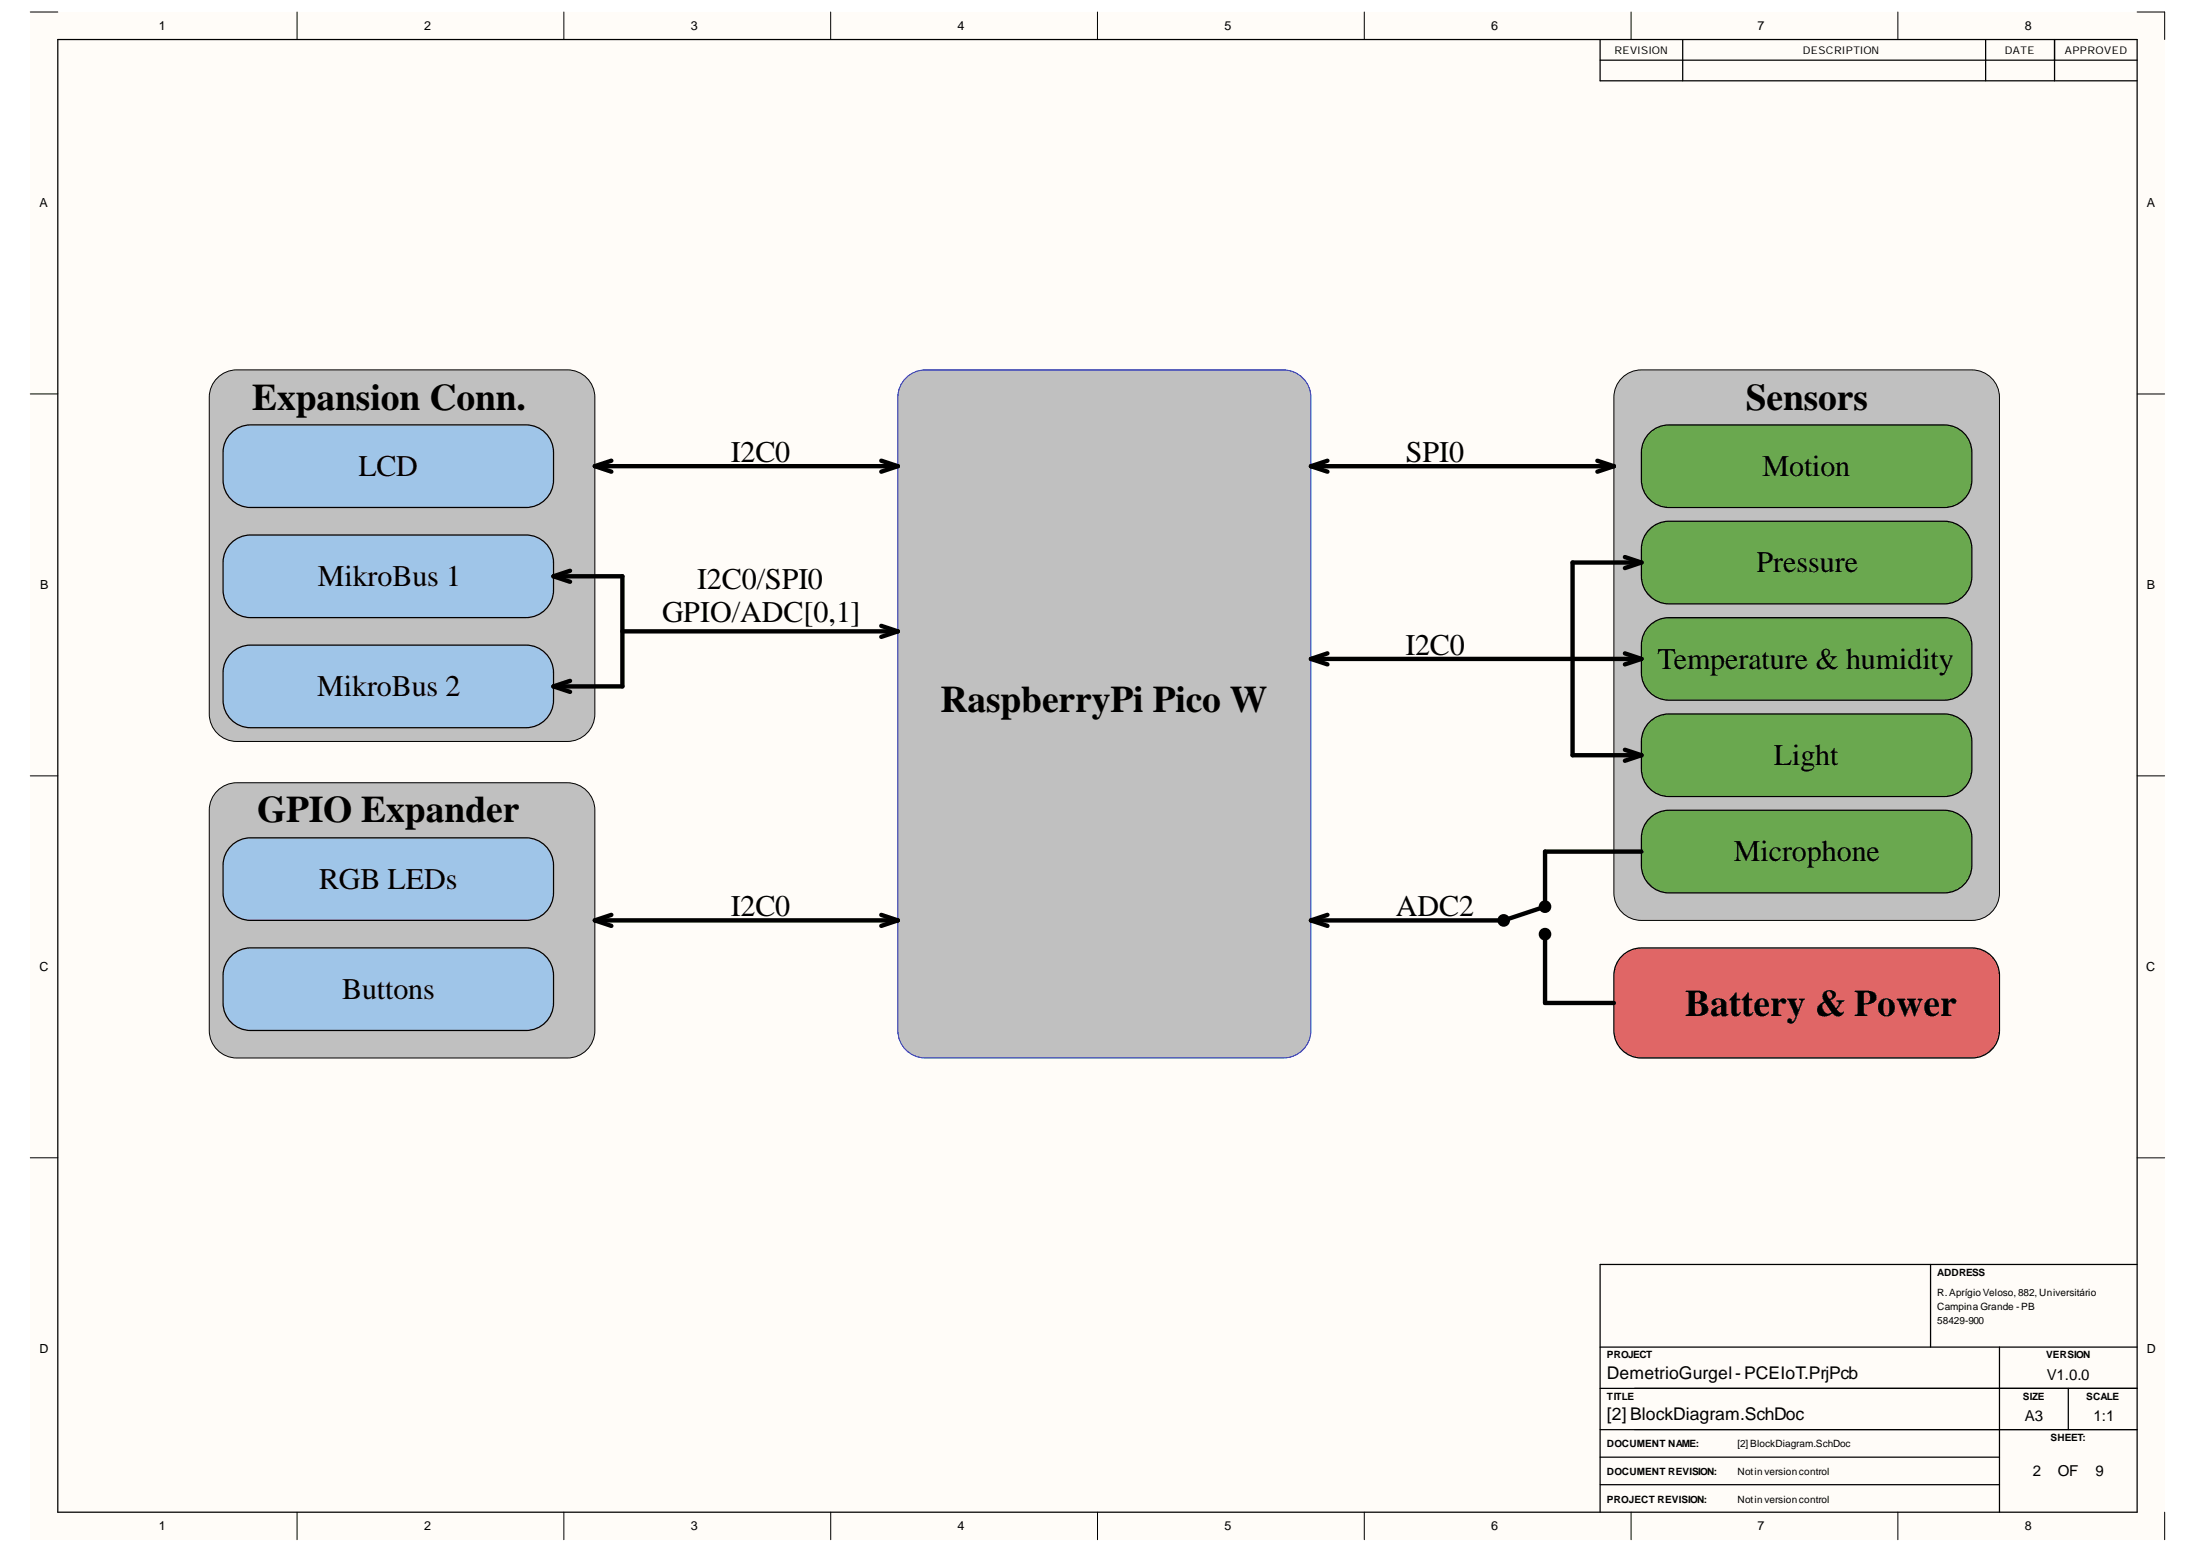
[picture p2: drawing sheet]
<svg xmlns="http://www.w3.org/2000/svg" width="297mm" height="210mm" viewBox="0 0 297 210" stroke-linecap="round" stroke-linejoin="round" font-family="sans-serif">
<g fill="#fffcf8">
<path d="M4.1 1.6h288.6v206.5h-288.6z" fill-rule="evenodd"/>
<path d="M7.8 5.3h281.1v199.1h-281.1z" fill-rule="evenodd"/>
</g>
<g fill="none" stroke="#000" stroke-width=".14">
<path d="M4.1 1.6h3.7M40.2 1.6v3.7M76.2 1.6v3.7M112.3 1.6v3.7M148.4 1.6v3.7M184.5 1.6v3.7M220.5 1.6v3.7M256.6 1.6v3.7M277.8 8.1v2.8M288.9 1.6h3.8v3.7M4.1 53.2h3.7M288.9 53.3h3.8"/>
<path d="M4.1 104.9h3.7M288.9 104.9h3.8M4.1 156.5h3.7M288.9 156.5h3.8M221 193.2h67.9M40.2 204.4v3.7M76.2 204.4v3.7M112.3 204.4v3.7M148.4 204.4v3.7M184.5 204.4v3.7M220.5 204.4v3.7M256.6 204.4v3.7"/>
<path d="M292.7 204.4v3.7"/>
</g>
<g fill="none" stroke="#000" stroke-width=".17">
<path d="M7.8 5.3h281.1v199.1h-281.1zM216.3 5.3v5.6h72.6M216.3 8.1h72.6M227.5 5.3v5.6M268.5 5.3v5.6M277.8 5.3v5.6M261 170.9v11.2M288.9 170.9h-72.6v33.5M216.3 182.1h72.6M216.3 187.7h72.6M216.3 193.2h72.6M216.3 197h54"/>
<path d="M270.3 182.1v22.3M279.6 187.7v5.5M216.3 200.7h54"/>
</g>
<path d="M122.5 51.1a3.7 3.7 0 0 1 2.6-1.1h48.4a3.7 3.7 0 0 1 3.7 3.7v85.6a3.7 3.7 0 0 1-3.7 3.7h-48.4a3.7 3.7 0 0 1-3.7-3.7v-85.6a3.7 3.7 0 0 1 1.1-2.6z" fill="#c0c0c0"/>
<path d="M122.5 51.1a3.7 3.7 0 0 1 2.6-1.1h48.4a3.7 3.7 0 0 1 3.7 3.7v85.6a3.7 3.7 0 0 1-3.7 3.7h-48.4a3.7 3.7 0 0 1-3.7-3.7v-85.6a3.7 3.7 0 0 1 1.1-2.6z" fill="none" stroke="#00f" stroke-width=".14"/>
<path d="M219.3 129.2a3.7 3.7 0 0 1 2.6-1.1h44.7a3.7 3.7 0 0 1 3.7 3.7v7.5a3.7 3.7 0 0 1-3.7 3.7h-44.7a3.7 3.7 0 0 1-3.7-3.7v-7.5a3.7 3.7 0 0 1 1.1-2.6z" fill="#e06666"/>
<path d="M219.3 129.2a3.7 3.7 0 0 1 2.6-1.1h44.7a3.7 3.7 0 0 1 3.7 3.7v7.5a3.7 3.7 0 0 1-3.7 3.7h-44.7a3.7 3.7 0 0 1-3.7-3.7v-7.5a3.7 3.7 0 0 1 1.1-2.6z" fill="none" stroke="#000" stroke-width=".17"/>
<path d="M219.3 51.1a3.7 3.7 0 0 1 2.6-1.1h44.7a3.7 3.7 0 0 1 3.7 3.7v67a3.7 3.7 0 0 1-3.7 3.7h-44.7a3.7 3.7 0 0 1-3.7-3.7v-67a3.7 3.7 0 0 1 1.1-2.6z" fill="#c0c0c0"/>
<path d="M219.3 51.1a3.7 3.7 0 0 1 2.6-1.1h44.7a3.7 3.7 0 0 1 3.7 3.7v67a3.7 3.7 0 0 1-3.7 3.7h-44.7a3.7 3.7 0 0 1-3.7-3.7v-67a3.7 3.7 0 0 1 1.1-2.6z" fill="none" stroke="#000" stroke-width=".14"/>
<path d="M223 84.6a3.7 3.7 0 0 1 2.6-1.1h37.3a3.7 3.7 0 0 1 3.7 3.7v3.7a3.7 3.7 0 0 1-3.7 3.7h-37.3a3.7 3.7 0 0 1-3.7-3.7v-3.7a3.7 3.7 0 0 1 1.1-2.6z" fill="#6aa84f"/>
<path d="M223 84.6a3.7 3.7 0 0 1 2.6-1.1h37.3a3.7 3.7 0 0 1 3.7 3.7v3.7a3.7 3.7 0 0 1-3.7 3.7h-37.3a3.7 3.7 0 0 1-3.7-3.7v-3.7a3.7 3.7 0 0 1 1.1-2.6z" fill="none" stroke="#000" stroke-width=".17"/>
<path d="M223 97.6a3.7 3.7 0 0 1 2.6-1.1h37.3a3.7 3.7 0 0 1 3.7 3.7v3.7a3.7 3.7 0 0 1-3.7 3.8h-37.3a3.7 3.7 0 0 1-3.7-3.8v-3.7a3.7 3.7 0 0 1 1.1-2.6z" fill="#6aa84f"/>
<path d="M223 97.6a3.7 3.7 0 0 1 2.6-1.1h37.3a3.7 3.7 0 0 1 3.7 3.7v3.7a3.7 3.7 0 0 1-3.7 3.8h-37.3a3.7 3.7 0 0 1-3.7-3.8v-3.7a3.7 3.7 0 0 1 1.1-2.6z" fill="none" stroke="#000" stroke-width=".17"/>
<path d="M223 58.5a3.7 3.7 0 0 1 2.6-1.1h37.3a3.7 3.7 0 0 1 3.7 3.8v3.7a3.7 3.7 0 0 1-3.7 3.7h-37.3a3.7 3.7 0 0 1-3.7-3.7v-3.7a3.7 3.7 0 0 1 1.1-2.7z" fill="#6aa84f"/>
<path d="M223 58.5a3.7 3.7 0 0 1 2.6-1.1h37.3a3.7 3.7 0 0 1 3.7 3.8v3.7a3.7 3.7 0 0 1-3.7 3.7h-37.3a3.7 3.7 0 0 1-3.7-3.7v-3.7a3.7 3.7 0 0 1 1.1-2.7z" fill="none" stroke="#000" stroke-width=".17"/>
<path d="M223 71.5a3.7 3.7 0 0 1 2.6-1h37.3a3.7 3.7 0 0 1 3.7 3.7v3.7a3.7 3.7 0 0 1-3.7 3.7h-37.3a3.7 3.7 0 0 1-3.7-3.7v-3.7a3.7 3.7 0 0 1 1.1-2.7z" fill="#6aa84f"/>
<path d="M223 71.5a3.7 3.7 0 0 1 2.6-1h37.3a3.7 3.7 0 0 1 3.7 3.7v3.7a3.7 3.7 0 0 1-3.7 3.7h-37.3a3.7 3.7 0 0 1-3.7-3.7v-3.7a3.7 3.7 0 0 1 1.1-2.7z" fill="none" stroke="#000" stroke-width=".17"/>
<path d="M223 110.6a3.7 3.7 0 0 1 2.6-1.1h37.3a3.7 3.7 0 0 1 3.7 3.7v3.8a3.7 3.7 0 0 1-3.7 3.7h-37.3a3.7 3.7 0 0 1-3.7-3.7v-3.8a3.7 3.7 0 0 1 1.1-2.6z" fill="#6aa84f"/>
<path d="M223 110.6a3.7 3.7 0 0 1 2.6-1.1h37.3a3.7 3.7 0 0 1 3.7 3.7v3.8a3.7 3.7 0 0 1-3.7 3.7h-37.3a3.7 3.7 0 0 1-3.7-3.7v-3.8a3.7 3.7 0 0 1 1.1-2.6z" fill="none" stroke="#000" stroke-width=".17"/>
<g fill="none" stroke="#000" stroke-width=".59">
<path d="M177.2 63h41M177.2 63l2.3 .8M179.5 62.3l-2.3 .7M216 62.3l2.2 .7M218.2 63l-2.2 .8M219.7 75.3l2.2 .7M221.9 76h-9.3v26.1h9.3M221.9 76l-2.2 .8M177.2 89.1h44.7M177.2 89.1l2.3 .7M179.5 88.3l-2.3 .8M219.7 88.3l2.2 .8"/>
<path d="M221.9 89.1l-2.2 .7M219.7 101.3l2.2 .8M221.9 102.1l-2.2 .7"/>
</g>
<path d="M29.4 51.1a3.7 3.7 0 0 1 2.6-1.1h44.7a3.7 3.7 0 0 1 3.7 3.7v42.8a3.7 3.7 0 0 1-3.7 3.7h-44.7a3.7 3.7 0 0 1-3.7-3.7v-42.8a3.7 3.7 0 0 1 1.1-2.6z" fill="#c0c0c0"/>
<path d="M29.4 51.1a3.7 3.7 0 0 1 2.6-1.1h44.7a3.7 3.7 0 0 1 3.7 3.7v42.8a3.7 3.7 0 0 1-3.7 3.7h-44.7a3.7 3.7 0 0 1-3.7-3.7v-42.8a3.7 3.7 0 0 1 1.1-2.6z" fill="none" stroke="#000" stroke-width=".14"/>
<path d="M31.2 58.5a3.7 3.7 0 0 1 2.7-1.1h37.2a3.7 3.7 0 0 1 3.7 3.7v3.8a3.7 3.7 0 0 1-3.7 3.7h-37.2a3.7 3.7 0 0 1-3.7-3.7v-3.8a3.7 3.7 0 0 1 1-2.6z" fill="#9fc5e8"/>
<path d="M31.2 58.5a3.7 3.7 0 0 1 2.7-1.1h37.2a3.7 3.7 0 0 1 3.7 3.7v3.8a3.7 3.7 0 0 1-3.7 3.7h-37.2a3.7 3.7 0 0 1-3.7-3.7v-3.8a3.7 3.7 0 0 1 1-2.6z" fill="none" stroke="#000" stroke-width=".17"/>
<path d="M31.2 73.4a3.7 3.7 0 0 1 2.7-1.1h37.2a3.7 3.7 0 0 1 3.7 3.7v3.8a3.7 3.7 0 0 1-3.7 3.7h-37.2a3.7 3.7 0 0 1-3.7-3.7v-3.8a3.7 3.7 0 0 1 1-2.6z" fill="#9fc5e8"/>
<path d="M31.2 73.4a3.7 3.7 0 0 1 2.7-1.1h37.2a3.7 3.7 0 0 1 3.7 3.7v3.8a3.7 3.7 0 0 1-3.7 3.7h-37.2a3.7 3.7 0 0 1-3.7-3.7v-3.8a3.7 3.7 0 0 1 1-2.6z" fill="none" stroke="#000" stroke-width=".17"/>
<path d="M31.2 88.3a3.7 3.7 0 0 1 2.7-1.1h37.2a3.7 3.7 0 0 1 3.7 3.7v3.7a3.7 3.7 0 0 1-3.7 3.8h-37.2a3.7 3.7 0 0 1-3.7-3.8v-3.7a3.7 3.7 0 0 1 1-2.6z" fill="#9fc5e8"/>
<path d="M31.2 88.3a3.7 3.7 0 0 1 2.7-1.1h37.2a3.7 3.7 0 0 1 3.7 3.7v3.7a3.7 3.7 0 0 1-3.7 3.8h-37.2a3.7 3.7 0 0 1-3.7-3.8v-3.7a3.7 3.7 0 0 1 1-2.6z" fill="none" stroke="#000" stroke-width=".17"/>
<g fill="none" stroke="#000" stroke-width=".59">
<path d="M74.8 77.9h9.3v14.9h-9.3M74.8 77.9l2.3 .7M77.1 77.1l-2.3 .8M80.4 63h41M80.4 63l2.3 .8M82.7 62.3l-2.3 .7M119.2 62.3l2.2 .7M121.4 63l-2.2 .8M74.8 92.8l2.3 .7M77.1 92l-2.3 .8M84.1 85.3h37.3M119.2 84.6l2.2 .7"/>
<path d="M121.4 85.3l-2.2 .8M221.9 115.1h-13v7.4l-5.6 1.9h-26.1M177.2 124.4l2.3 .7M179.5 123.7l-2.3 .7M208.9 126.3v9.3h9.3"/>
<circle cx="203.3" cy="124.4" r=".56"/>
<circle cx="208.9" cy="126.3" r=".56"/>
<circle cx="208.9" cy="122.5" r=".56"/>
</g>
<g fill="#000">
<circle cx="203.3" cy="124.4" r=".56"/>
<circle cx="208.9" cy="126.3" r=".56"/>
<circle cx="208.9" cy="122.5" r=".56"/>
</g>
<path d="M29.4 106.9a3.7 3.7 0 0 1 2.6-1.1h44.7a3.7 3.7 0 0 1 3.7 3.7v29.8a3.7 3.7 0 0 1-3.7 3.7h-44.7a3.7 3.7 0 0 1-3.7-3.7v-29.8a3.7 3.7 0 0 1 1.1-2.6z" fill="#c0c0c0"/>
<path d="M29.4 106.9a3.7 3.7 0 0 1 2.6-1.1h44.7a3.7 3.7 0 0 1 3.7 3.7v29.8a3.7 3.7 0 0 1-3.7 3.7h-44.7a3.7 3.7 0 0 1-3.7-3.7v-29.8a3.7 3.7 0 0 1 1.1-2.6z" fill="none" stroke="#000" stroke-width=".14"/>
<path d="M31.2 114.3a3.7 3.7 0 0 1 2.7-1.1h37.2a3.7 3.7 0 0 1 3.7 3.8v3.7a3.7 3.7 0 0 1-3.7 3.7h-37.2a3.7 3.7 0 0 1-3.7-3.7v-3.7a3.7 3.7 0 0 1 1-2.7z" fill="#9fc5e8"/>
<path d="M31.2 114.3a3.7 3.7 0 0 1 2.7-1.1h37.2a3.7 3.7 0 0 1 3.7 3.8v3.7a3.7 3.7 0 0 1-3.7 3.7h-37.2a3.7 3.7 0 0 1-3.7-3.7v-3.7a3.7 3.7 0 0 1 1-2.7z" fill="none" stroke="#000" stroke-width=".17"/>
<path d="M31.2 129.2a3.7 3.7 0 0 1 2.7-1.1h37.2a3.7 3.7 0 0 1 3.7 3.7v3.8a3.7 3.7 0 0 1-3.7 3.7h-37.2a3.7 3.7 0 0 1-3.7-3.7v-3.8a3.7 3.7 0 0 1 1-2.6z" fill="#9fc5e8"/>
<path d="M31.2 129.2a3.7 3.7 0 0 1 2.7-1.1h37.2a3.7 3.7 0 0 1 3.7 3.7v3.8a3.7 3.7 0 0 1-3.7 3.7h-37.2a3.7 3.7 0 0 1-3.7-3.7v-3.8a3.7 3.7 0 0 1 1-2.6z" fill="none" stroke="#000" stroke-width=".17"/>
<path d="M80.4 124.4h41M80.4 124.4l2.3 .7M82.7 123.7l-2.3 .7M119.2 123.7l2.2 .7M121.4 124.4l-2.2 .7" fill="none" stroke="#000" stroke-width=".59"/>
<g font-size="5.1">
<text x="34.1" y="55.4">Expansion Conn.</text>
<text x="236" y="55.4">Sensors</text>
<text x="127.2" y="96.3">RaspberryPi Pico W</text>
<text x="34.8" y="111.2">GPIO Expander</text>
<text x="227.8" y="137.3">Battery &amp; Power</text>
</g>
<g font-size="4.1">
<text x="48.5" y="64.3">LCD</text>
<text x="98.8" y="62.5">I2C0</text>
<text x="190.1" y="62.5">SPI0</text>
<text x="238.3" y="64.3">Motion</text>
<text x="237.5" y="77.3">Pressure</text>
<text x="43" y="79.2">MikroBus 1</text>
<text x="94.2" y="79.6">I2C0/SPI0</text>
<text x="89.5" y="84.1">GPIO/ADC[0,1]</text>
<text x="190" y="88.5">I2C0</text>
<text x="42.9" y="94.1">MikroBus 2</text>
<text x="224.1" y="90.4">Temperature &amp; humidity</text>
<text x="239.8" y="103.4">Light</text>
<text x="234.4" y="116.4">Microphone</text>
<text x="43.1" y="120.1">RGB LEDs</text>
<text x="98.8" y="123.8">I2C0</text>
<text x="188.7" y="123.8">ADC2</text>
<text x="46.3" y="135.1">Buttons</text>
</g>
<g font-size="2.4">
<text x="217.2" y="192">[2] BlockDiagram.SchDoc</text>
<text x="217.2" y="186.4">DemetrioGurgel -PCEIoT.PrjPcb</text>
</g>
<g font-size="2">
<text x="276.7" y="186.5">V1.0.0</text>
<text x="273.8" y="192">A3</text>
<text x="283.1" y="192">1:1</text>
<text x="274.9" y="199.5">2</text>
<text x="278.2" y="199.5">OF</text>
<text x="283.3" y="199.5">9</text>
</g>
<g font-size="1.7">
<text x="21.5" y="4.1">1</text>
<text x="57.4" y="4.1">2</text>
<text x="93.4" y="4.1">3</text>
<text x="129.4" y="4.1">4</text>
<text x="165.6" y="4.1">5</text>
<text x="201.6" y="4.1">6</text>
<text x="237.6" y="4.1">7</text>
<text x="273.8" y="4.1">8</text>
<text x="5.3" y="28">A</text>
<text x="290.3" y="28">A</text>
<text x="5.4" y="79.6">B</text>
<text x="290.3" y="79.6">B</text>
<text x="5.3" y="131.3">C</text>
<text x="290.2" y="131.3">C</text>
<text x="5.3" y="182.8">D</text>
<text x="290.3" y="182.8">D</text>
<text x="21.5" y="206.8">1</text>
<text x="57.4" y="206.8">2</text>
<text x="93.4" y="206.8">3</text>
<text x="129.4" y="206.8">4</text>
<text x="165.6" y="206.8">5</text>
<text x="201.6" y="206.8">6</text>
<text x="237.6" y="206.8">7</text>
<text x="273.8" y="206.8">8</text>
</g>
<g font-size="1.4">
<text x="218.3" y="7.4">REVISION</text>
<text x="243.7" y="7.4">DESCRIPTION</text>
<text x="271.1" y="7.4">DATE</text>
<text x="279.2" y="7.4">APPROVED</text>
<text x="261.9" y="172.4">ADDRESS</text>
<text x="261.9" y="178.9">58429-900</text>
<text x="261.9" y="175.2">R.Aprígio Veloso, 882, Universitário</text>
<text x="261.9" y="177.1">Campina Grande -PB</text>
<text x="217.2" y="183.6">PROJECT</text>
<text x="276.6" y="183.6">VERSION</text>
<text x="217.2" y="189.2">TITLE</text>
<text x="273.5" y="189.2">SIZE</text>
<text x="282" y="189.2">SCALE</text>
<text x="217.2" y="195.5">DOCUMENT NAME:</text>
<text x="234.9" y="195.5">[2] BlockDiagram.SchDoc</text>
<text x="277.2" y="194.8">SHEET:</text>
<text x="217.2" y="203.1">PROJECT REVISION:</text>
<text x="217.2" y="199.4">DOCUMENT REVISION:</text>
<text x="234.9" y="203.1">Notin versioncontrol</text>
<text x="234.9" y="199.4">Notin versioncontrol</text>
</g>
</svg>
